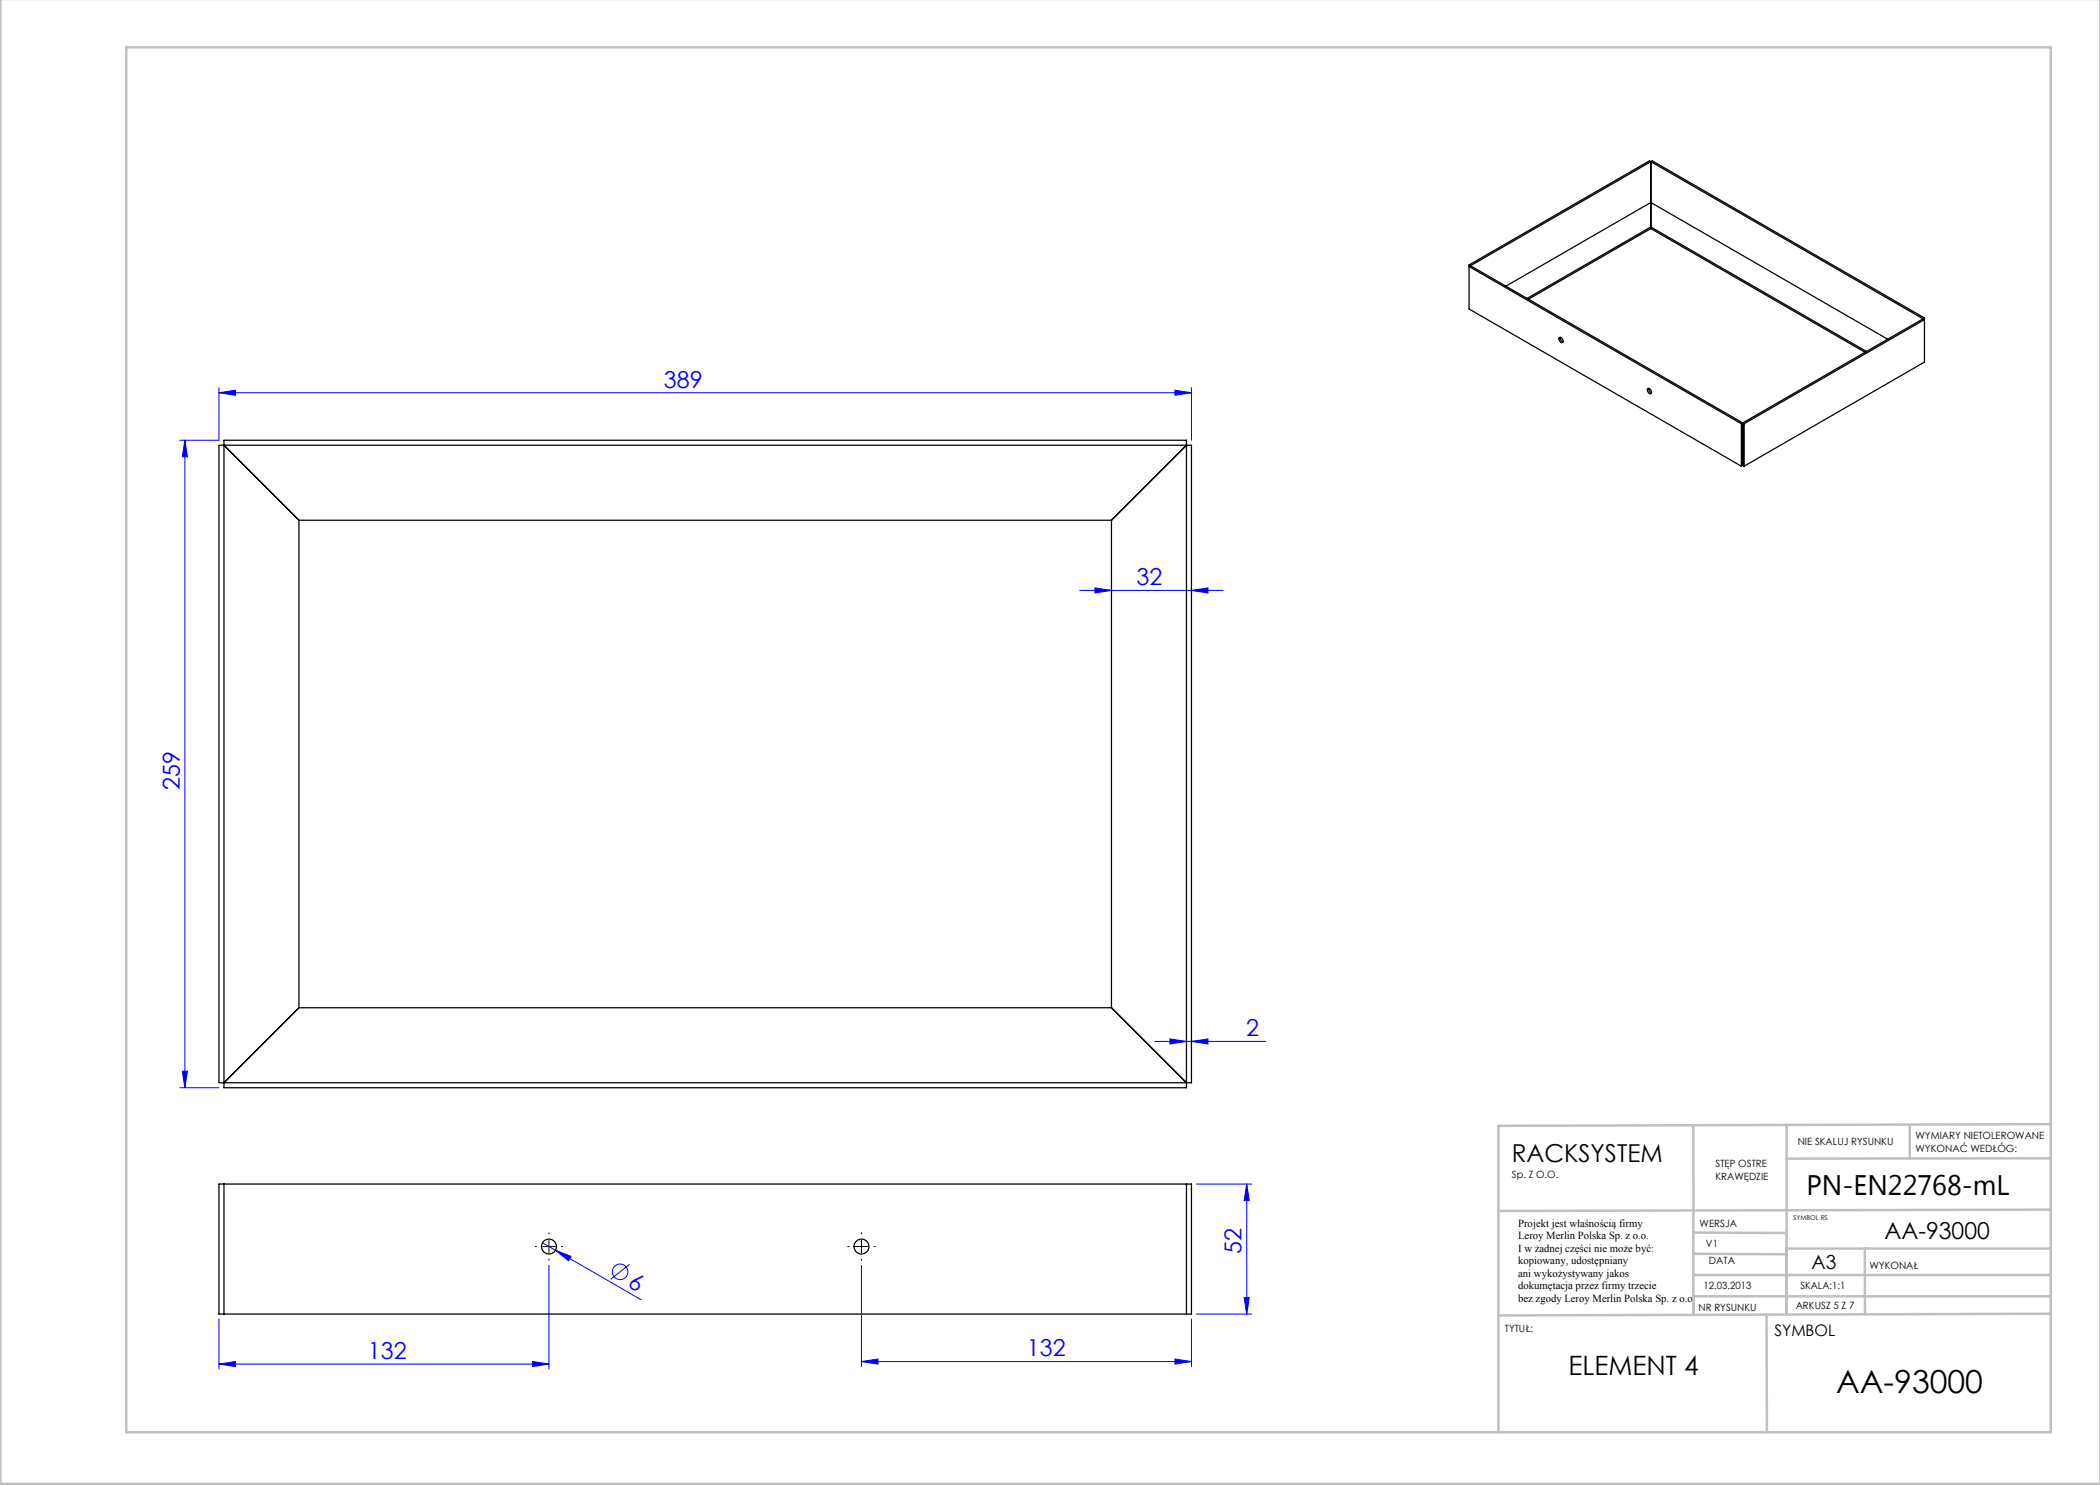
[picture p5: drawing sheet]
<svg xmlns="http://www.w3.org/2000/svg" width="420mm" height="297mm" viewBox="0 0 420 297" stroke-linecap="round" stroke-linejoin="round" font-family="sans-serif">
<g fill="none" stroke="#00f" stroke-width=".2">
<path d="M43.8 78.5l3.3-.5v1.1zM43.8 77.5v10.5h-7.8M43.8 78.5h194.5M235 78l3.3 .5-3.3 .6zM238.3 77.5v10.5M37 88l.5 3.4h-1zM37 88v129.5M215.9 118.1h28.7M219 117.6l3.3 .5-3.3 .5zM238.3 118.1l3.3-.5v1zM36 217.5h7.8M36.5 214.2h1l-.5 3.3z"/>
<path d="M230.9 208.3h22.2M234 207.8l3.3 .5-3.3 .5zM238.3 208.3l3.3-.5v1zM239.3 236.8h11M249.3 236.8l.5 3.3h-1zM249.3 236.8v26M108.5 248.6l19.7 11.4M109.8 253.1v20.7M111.1 250.1l3.1 1.2-.5 .9zM125.9 252.9l-3.8 2.9M172.3 253.1v20.2M248.8 259.5h1l-.5 3.3z"/>
<path d="M43.8 272.8l3.3-.5v1zM43.8 263.8v10M43.8 272.8h66M106.5 272.3l3.3 .5-3.3 .5zM172.3 272.3l3.3-.5v1zM172.3 272.3h66M235 271.8l3.3 .5-3.3 .5zM238.3 263.8v9.5M239.3 262.8h11"/>
<circle cx="124" cy="254.4" r="1.56"/>
</g>
<path d="M107.3 249.3h-.3M109.8 246.8v-.2M109.8 251.8v.3M112.3 249.3h.2M169.8 249.3h-.3M172.3 246.8v-.2M172.3 251.8v.3M174.8 249.3h.2" fill="none" stroke="#000" stroke-width=".2" stroke-dasharray="15.2 1.3 1.3 1.3"/>
<path d="M108.5 249.3h2.5M109.8 248.1v2.5M171 249.3h2.5M172.3 248.1v2.5" fill="none" stroke="#000" stroke-width=".2"/>
<g fill="none" stroke="#c0c0c0" stroke-width=".5">
<path d="M.1 -.1v296.9h419.9M25.2 9.5h385v276.9h-385zM338.7 225.2v16.9M357.3 225v37.9M382 225.4v6.3M410.1 224.8l-110.4 .4v61.2M410.1 231.7h-52.8M338.7 259.3h71.5M338.7 255h71.5M338.7 250.8l18.6 .1M338.7 246.5l18.6 .1M338.7 242.1v20.9"/>
<path d="M373 249.7v13.2M410.1 241.9l-110.4 .3M410.2 249.7h-52.9v13.2M353.3 262.9l.1 23.5M410.2 262.7l-110.5 .4"/>
</g>
<g fill="#00f">
<path d="M111.1 250.1l3.1 1.2-.5 .9z"/>
<path d="M172.3 272.3l3.3-.5v1zM235 271.8l3.3 .5-3.3 .5zM43.8 272.8l3.3-.5v1zM106.5 272.3l3.3 .5-3.3 .5z"/>
<path d="M36.5 214.2h1l-.5 3.3zM37 88l.5 3.4h-1z"/>
<path d="M249.3 236.8l.5 3.3h-1zM248.8 259.5h1l-.5 3.3z"/>
<path d="M43.8 78.5l3.3-.5v1.1zM235 78l3.3 .5-3.3 .6zM219 117.6l3.3 .5-3.3 .5zM238.3 118.1l3.3-.5v1zM234 207.8l3.3 .5-3.3 .5zM238.3 208.3l3.3-.5v1z"/>
</g>
<g fill="none" stroke="#000" stroke-width=".25">
<path d="M330.2 32.3l-36.4 21 54.5 31.4M330.2 32.3v13.4M330.2 32.3l.2-.1 54.5 31.4M293.8 53v8.8l54.5 31.4M293.8 53l55 31.7M293.8 53l36.1-20.8 54.7 31.6M301.2 57.2l29-16.7 47.3 27.3M305.4 59.7l24.8-14.3 43.1 24.9M330.2 45.7l-24.5 14.1M330.2 45.7l42.8 24.8M311.9 67.5a.63 .63 0 0 1 .6 .3 .63 .63 0 0 1-.1 .8 .75 .75 0 0 1-.5-1.1zM312.1 67.5l.1 .5 .4 .4"/>
<path d="M329.6 77.7a.63 .63 0 0 1 .6 .3 .63 .63 0 0 1-.1 .8 .75 .75 0 0 1-.5-1.1zM329.8 77.7v.5l.5 .4M384.6 63.8l-36 20.8M384.6 63.8l.3 .1-36.1 20.8M384.9 63.6v8.8l-36.1 20.8M384.9 63.6l-.3 .2M43.8 89h194.5v127.5h-194.5zM44.8 88h192.5v129.5h-192.5zM44.8 89l15 15M237.3 89l-15 15M348.3 84.7v8.5M348.6 84.6l-.3 .1"/>
<path d="M348.6 93.1l-.3 .1M348.6 84.6v8.5M348.6 93.1l.2 .1M348.8 84.7v8.5M59.8 104v97.5M59.8 104h162.5M222.3 104v97.5M59.8 201.5l-15 15M59.8 201.5h162.5M222.3 201.5l15 15M43.8 236.8h194.5v26h-194.5zM44.8 236.8v26"/>
<path d="M237.3 236.8v26"/>
<circle cx="109.8" cy="249.3" r="1.5"/>
<circle cx="172.3" cy="249.3" r="1.5"/>
</g>
<text font-size="6.3" x="367.2" y="278.5">AA-93000</text>
<text font-size="5.6" x="361.3" y="239.1">PN-EN22768-mL</text>
<text font-size="5.3" x="313.7" y="274.9">ELEMENT 4</text>
<text font-size="4.9" x="302.4" y="232.4">RACKSYSTEM</text>
<g font-size="4.7" fill="#00f">
<text x="132.8" y="77.5">389</text>
<text x="227.3" y="117.1">32</text>
<text x="36" y="157.9" transform="rotate(-90 36 157.9)">259</text>
<text x="249.3" y="207.3">2</text>
<text x="248.3" y="250.9" transform="rotate(-90 248.3 250.9)">52</text>
<text x="125.4" y="257.1" transform="rotate(30 125.4 257.1)">6</text>
<text x="73.6" y="271.8">132</text>
<text x="205.4" y="271.3">132</text>
</g>
<text font-size="4.7" x="376.9" y="247.8">AA-93000</text>
<text font-size="3.9" x="362.3" y="253.8">A3</text>
<text font-size="3.2" x="354.9" y="267.2">SYMBOL</text>
<g font-size="2.2">
<text x="303.6" y="245.3">Projekt jest właśnością firmy</text>
<text x="303.6" y="247.8">Leroy Merlin Polska Sp. z o.o.</text>
<text x="303.6" y="250.3">I w żadnej części nie może być:</text>
<text x="303.6" y="252.8">kopiowany, udostępniany</text>
<text x="303.6" y="255.3">ani wykożystywany jakos</text>
<text x="303.6" y="257.8">dokumętacja przez firmy trzecie</text>
<text x="303.6" y="260.3">bez zgody Leroy Merlin Polska Sp. z o.o.</text>
</g>
<g font-size="2">
<text x="383.1" y="227.9">WYMIARY NIETOLEROWANE</text>
<text x="343.1" y="233.4">STĘP OSTRE</text>
<text x="359.5" y="228.9">NIE SKALUJ RYSUNKU</text>
<text x="383.1" y="230.4">WYKONAĆ WEDŁÓG:</text>
<text x="302.4" y="235.5">Sp. Z O.O.</text>
<text x="343.1" y="235.9">KRAWĘDZIE</text>
<text x="339.9" y="245.4">WERSJA</text>
<text x="341.2" y="249.4">V1</text>
<text x="340.7" y="257.7">12.03.2013</text>
<text x="341.8" y="252.9">DATA</text>
<text x="360.1" y="257.7">SKALA:1:1</text>
<text x="373.9" y="253.8">WYKONAŁ</text>
<text x="339.7" y="262.3">NR RYSUNKU</text>
<text x="359.1" y="261.8">ARKUSZ 5 Z 7</text>
<text x="301" y="266.4">TYTUŁ:</text>
</g>
<text font-size="1.3" x="358.7" y="244">SYMBOL RS</text>
</svg>
